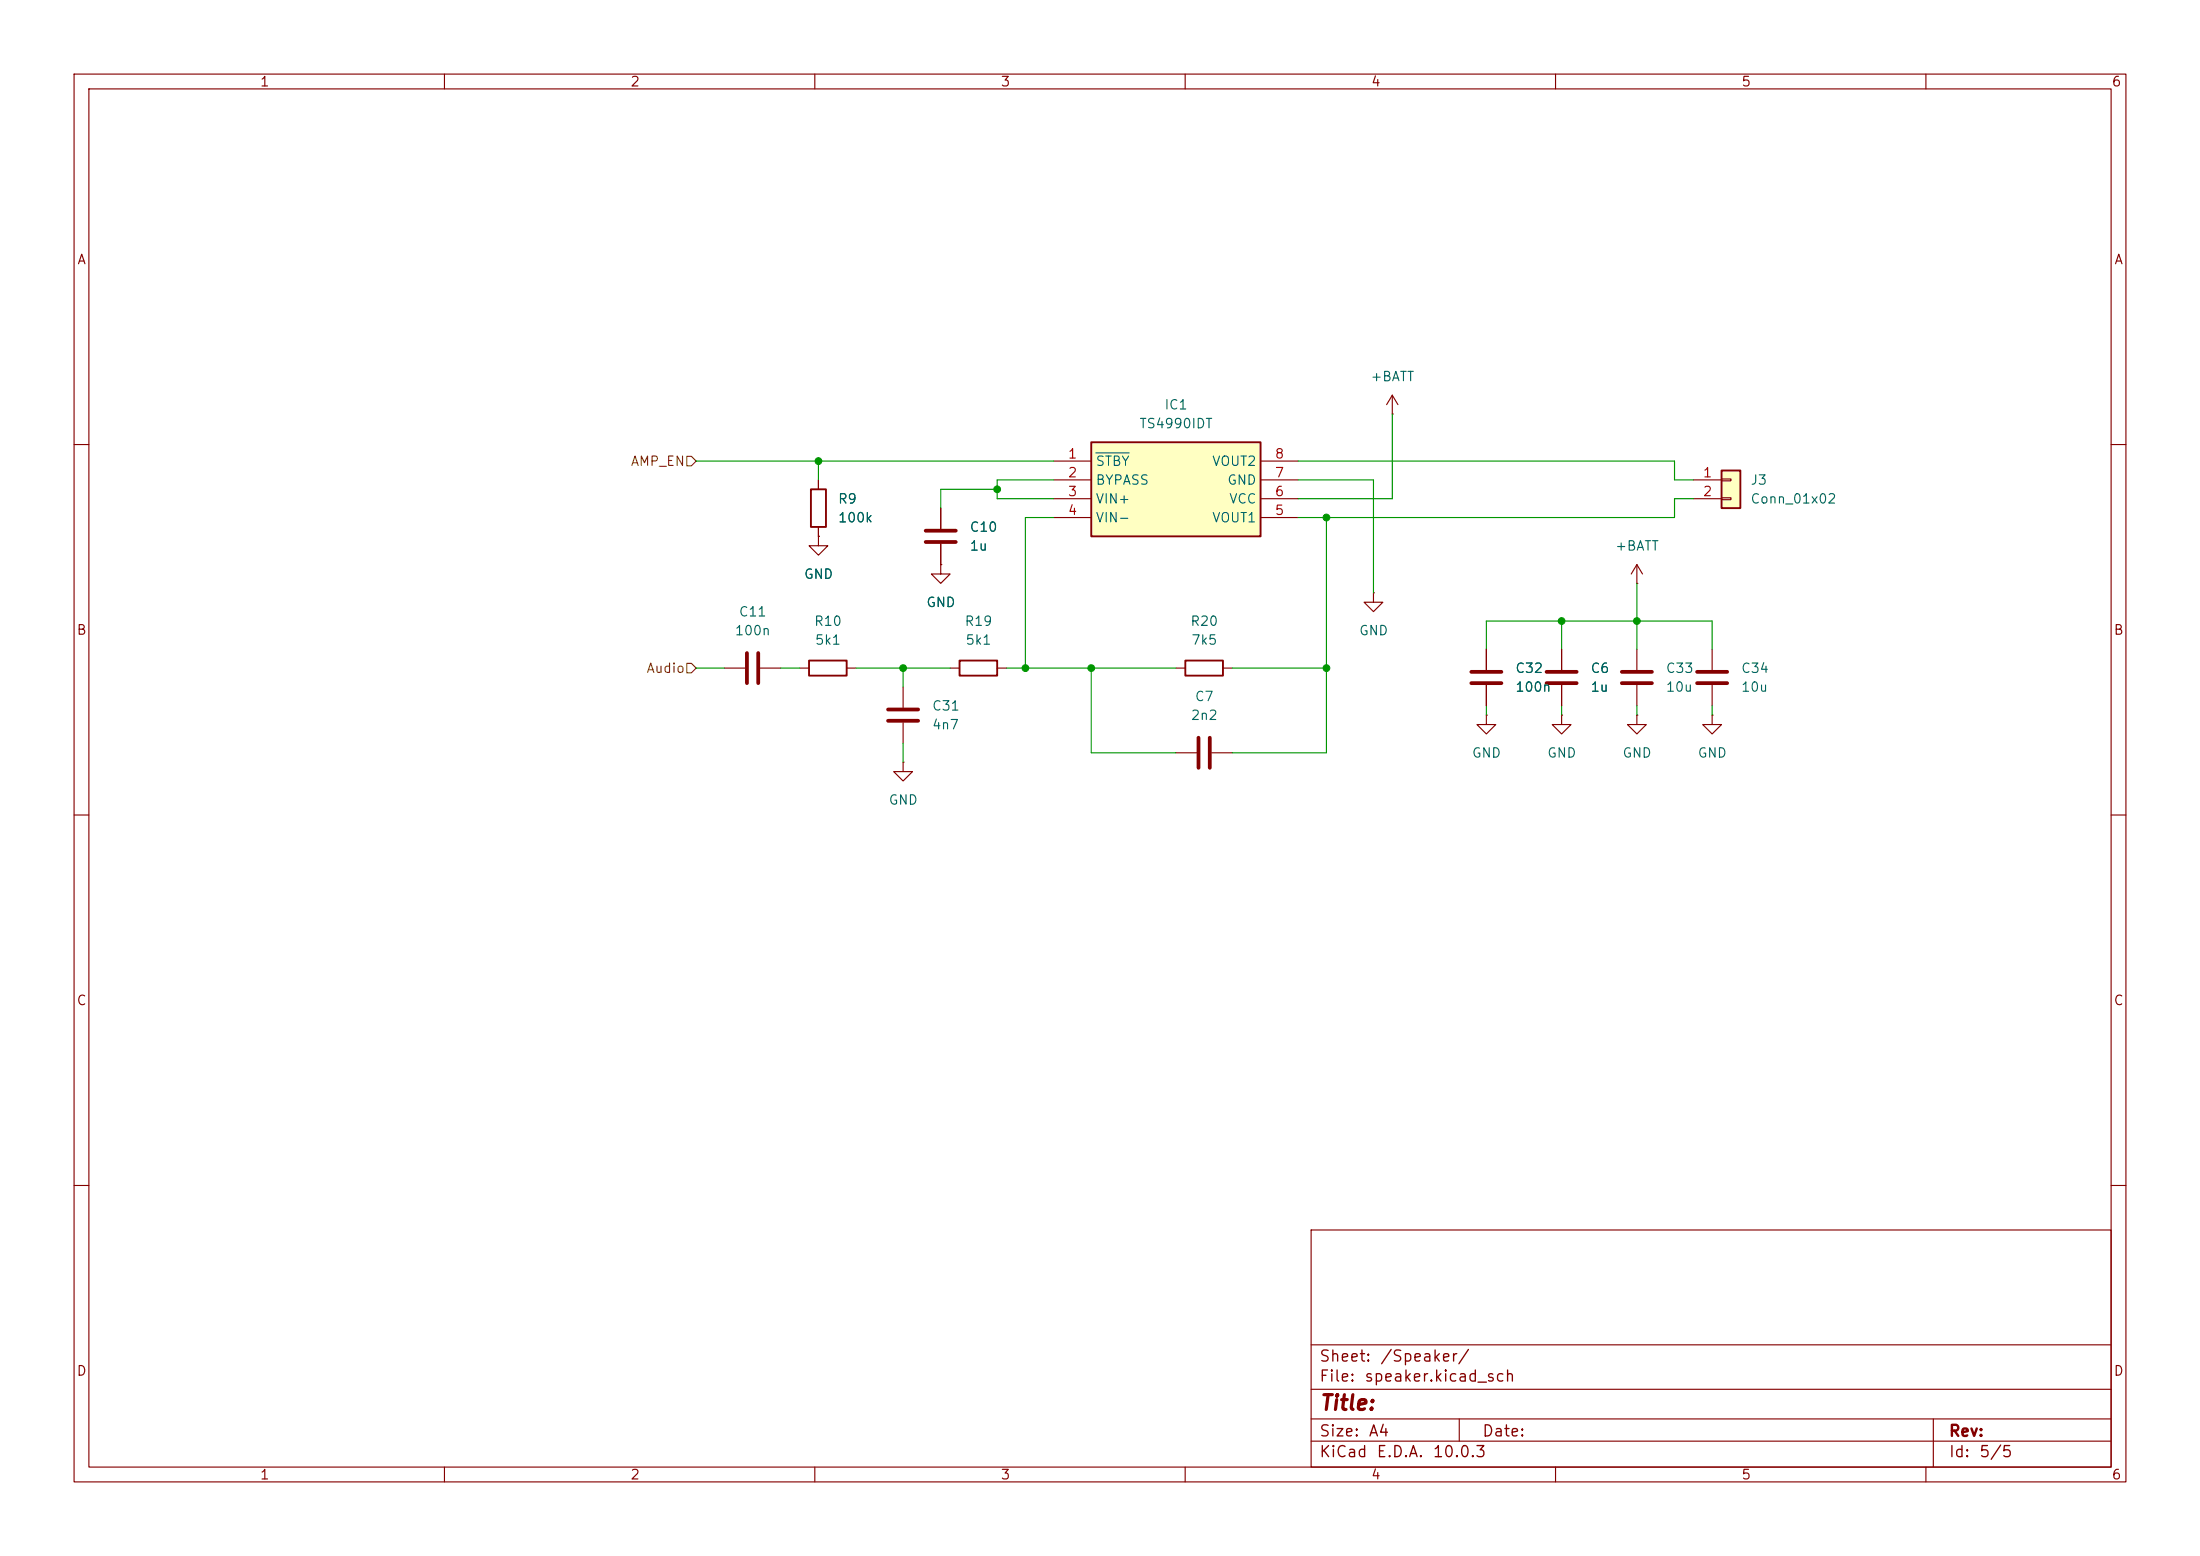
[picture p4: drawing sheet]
<svg xmlns="http://www.w3.org/2000/svg" width="297mm" height="210mm" viewBox="0 0 297 210" stroke-linecap="round" stroke-linejoin="round" font-family="sans-serif">
<g fill="none" stroke="#840000" stroke-width=".15">
<path d="M10 10h277v190h-277zM12 12h273v186h-273zM60 10v2M110 10v2M160 10v2M210 10v2M260 10v2M10 60h2M221 78.7h.1M221 76.2l-.8 1.3M221 76.2l.7 1.3M221 76.2v2.5"/>
<path d="M285 60h2M221 96.5v1.3h1.2l-1.2 1.3-1.3-1.3h1.3M221 96.5h.1M221 87.6v2.8M221 92.5v2.8M231.1 96.5v1.3h1.3l-1.3 1.3-1.2-1.3h1.2M231.1 96.5h.1M10 110h2M285 110h2M10 160h2M177 166h108v32h-108zM285 160h2"/>
<path d="M60 198v2M110 198v2M160 198v2M177 194.5h108M177 191.5h108M177 187.5h108M177 181.5h108M197 191.5v3M210 198v2M260 198v2M261 191.5v6.5"/>
</g>
<path d="M218.9 92.2h4.1M218.9 90.7h4.1" fill="none" stroke="#840000" stroke-width=".51"/>
<path d="M147.3 59.7h22.9v12.7h-22.9z" fill="#ffffc2"/>
<path d="M147.3 59.7h22.9v12.7h-22.9zM160 89.2h5.1v2h-5.1z" fill="none" stroke="#840000" stroke-width=".25"/>
<g fill="none" stroke="#840000" stroke-width=".15">
<path d="M188 55.9h.1M188 53.3l-.8 1.3M188 53.3l.7 1.3M188 53.3v2.6M142.2 62.2h5.1M142.2 64.8h5.1M142.2 67.3h5.1M142.2 69.9h5.1M170.2 62.2h5.1M170.2 64.8h5.1M170.2 67.3h5.1M170.2 69.9h5.1"/>
<path d="M158.7 90.2h1.3M165.1 90.2h1.3M185.4 80v1.3h1.3l-1.3 1.3-1.3-1.3h1.3M185.4 80h.1M200.7 96.5v1.3h1.2l-1.2 1.3-1.3-1.3h1.3M200.7 96.5h.1M200.7 87.6v2.8M200.7 92.5v2.8M210.8 96.5v1.3h1.3l-1.3 1.3-1.3-1.3h1.3M210.8 96.5h.1M210.8 87.6v2.8M210.8 92.5v2.8"/>
<path d="M231.1 87.6v2.8M231.1 92.5v2.8M158.7 101.6h2.8M163.6 101.6h2.8"/>
</g>
<path d="M148 61.1h4.4" fill="none" stroke="#006464" stroke-width=".15"/>
<path d="M161.8 99.6v4M163.3 99.6v4M198.6 92.2h4.1M198.6 90.7h4.1M208.8 92.2h4.1M208.8 90.7h4.1M229.1 92.2h4.1M229.1 90.7h4.1" fill="none" stroke="#840000" stroke-width=".51"/>
<path d="M232.4 63.5h2.5v5.1h-2.5z" fill="#ffffc2"/>
<path d="M109.5 66h2v5.1h-2zM232.4 63.5h2.5v5.1h-2.5zM109.2 89.2h5.1v2h-5.1zM129.5 89.2h5.1v2h-5.1z" fill="none" stroke="#840000" stroke-width=".25"/>
<g fill="none" stroke="#840000" stroke-width=".15">
<path d="M110.5 72.4v1.3h1.3l-1.3 1.2-1.3-1.2h1.3M110.5 72.4h.1M110.5 64.8v1.2M110.5 71.1v1.3M127 76.2v1.3h1.3l-1.3 1.2-1.3-1.2h1.3M127 76.2h.1M127 68.6v2.8M127 73.4v2.8M228.6 64.8h3.8M228.6 67.3h3.8M232.4 64.6h1.3v.3h-1.3zM232.4 67.2h1.3v.2h-1.3z"/>
<path d="M97.8 90.2h2.8M102.6 90.2h2.8M107.9 90.2h1.3M114.3 90.2h1.3M121.9 92.7v2.8M121.9 97.5v2.8M128.3 90.2h1.2M134.6 90.2h1.3M200.7 87.6v2.8M200.7 92.5v2.8M210.8 87.6v2.8M210.8 92.5v2.8"/>
<path d="M121.9 102.9v1.2h1.3l-1.3 1.3-1.3-1.3h1.3M121.9 102.9h.1"/>
</g>
<path d="M125 73.2h4M125 71.6h4M100.8 88.1v4.1M102.4 88.1v4.1M119.9 97.3h4.1M119.9 95.8h4.1" fill="none" stroke="#840000" stroke-width=".51"/>
<path d="M92.7 61.6h.6l.7 .6-.7 .7h-.6zM92.7 89.5h.6l.7 .7-.7 .6h-.6z" fill="none" stroke="#725600" stroke-width=".15"/>
<g fill="none" stroke="#009600" stroke-width=".15">
<path d="M188 55.9v11.4h-12.7M94 62.2h48.2M110.5 62.2v2.6M134.6 66h-7.6v2.6M142.2 69.9h-3.8v20.3M142.2 64.8h-7.6v2.5h7.6M175.3 62.2h50.8v2.6h2.5M175.3 64.8h10.1v15.2M179.1 69.9v31.7h-12.7M221 78.7v8.9M228.6 67.3h-2.5v2.6h-50.8M94 90.2h3.8"/>
<path d="M105.4 90.2h2.5M115.6 90.2h12.7M121.9 90.2v2.5M135.9 90.2h22.8M147.3 90.2v11.4h11.4M166.4 90.2h12.7M200.7 87.6v-3.8h30.4v3.8M200.7 95.3v1.2M210.8 83.8v3.8M210.8 95.3v1.2M221 95.3v1.2M231.1 95.3v1.2"/>
<path d="M121.9 100.3v2.6"/>
</g>
<g fill="#009600" stroke="#009600" stroke-width=".14">
<circle cx="134.6" cy="66" r=".46"/>
<circle cx="147.3" cy="90.2" r=".46"/>
<circle cx="138.4" cy="90.2" r=".46"/>
<circle cx="179.1" cy="90.2" r=".46"/>
<circle cx="179.1" cy="69.9" r=".46"/>
<circle cx="221" cy="83.8" r=".46"/>
<circle cx="210.8" cy="83.8" r=".46"/>
<circle cx="121.9" cy="90.2" r=".46"/>
<circle cx="110.5" cy="62.2" r=".46"/>
</g>
<text font-size="2" fill="#840000" x="178" y="190.8">Title:</text>
<g font-size="1.5" fill="#840000">
<text x="178" y="184.2">Sheet:</text>
<text x="186.2" y="184.2">/Speaker/</text>
<text x="178" y="186.9">File:</text>
<text x="184.1" y="186.9">speaker.kicad_sch</text>
<text x="178" y="197.1">KiCad</text>
<text x="178" y="194.3">Size:</text>
<text x="184.7" y="194.3">A4</text>
<text x="185.7" y="197.1">E.D.A.</text>
<text x="193.3" y="197.1">10.0.3</text>
<text x="200" y="194.3">Date:</text>
<text x="263" y="194.3">Rev:</text>
<text x="263" y="197.1">Id:</text>
<text x="267.1" y="197.1">5/5</text>
</g>
<g font-size="1.3" fill="#840000">
<text x="35" y="12">1</text>
<text x="85" y="12">2</text>
<text x="135" y="12">3</text>
<text x="185" y="12">4</text>
<text x="235" y="12">5</text>
<text x="285" y="12">6</text>
<text x="10.3" y="36">A</text>
<text x="285.3" y="36">A</text>
<text x="10.3" y="86">B</text>
<text x="285.3" y="86">B</text>
<text x="10.3" y="136">C</text>
<text x="285.3" y="136">C</text>
<text x="10.3" y="186">D</text>
<text x="285.3" y="186">D</text>
<text x="35" y="200">1</text>
<text x="85" y="200">2</text>
<text x="135" y="200">3</text>
<text x="185" y="200">4</text>
<text x="235" y="200">5</text>
<text x="285" y="200">6</text>
</g>
<g font-size="1.3" fill="#006464">
<text x="184.9" y="51.8">+BATT</text>
<text x="153.7" y="58.1">TS4990IDT</text>
<text x="157.1" y="55.6">IC1</text>
<text x="147.8" y="63.2">STBY</text>
<text x="147.8" y="65.7">BYPASS</text>
<text x="163.5" y="63.2">VOUT2</text>
<text x="165.6" y="65.7">GND</text>
<text x="236.2" y="65.7">J3</text>
<text x="113" y="68.3">R9</text>
<text x="113" y="70.8">100k</text>
<text x="147.8" y="68.3">VIN+</text>
<text x="147.8" y="70.8">VIN-</text>
<text x="163.5" y="70.8">VOUT1</text>
<text x="165.8" y="68.3">VCC</text>
<text x="236.2" y="68.3">Conn_01x02</text>
<text x="130.8" y="74.6">1u</text>
<text x="130.8" y="72.1">C10</text>
<text x="217.9" y="74.6">+BATT</text>
<text x="99.7" y="83.5">C11</text>
<text x="108.5" y="78.4">GND</text>
<text x="125" y="82.3">GND</text>
<text x="99.1" y="86.1">100n</text>
<text x="109.8" y="84.8">R10</text>
<text x="109.9" y="87.3">5k1</text>
<text x="130.1" y="84.8">R19</text>
<text x="130.3" y="87.3">5k1</text>
<text x="160.6" y="84.8">R20</text>
<text x="160.7" y="87.3">7k5</text>
<text x="183.4" y="86.1">GND</text>
<text x="161.2" y="95">C7</text>
<text x="204.5" y="93.7">100n</text>
<text x="204.5" y="91.1">C32</text>
<text x="214.6" y="91.1">C6</text>
<text x="214.6" y="93.7">1u</text>
<text x="224.8" y="91.1">C33</text>
<text x="224.8" y="93.7">10u</text>
<text x="235" y="91.1">C34</text>
<text x="235" y="93.7">10u</text>
<text x="125.7" y="96.2">C31</text>
<text x="125.7" y="98.8">4n7</text>
<text x="160.7" y="97.5">2n2</text>
<text x="198.6" y="102.6">GND</text>
<text x="208.8" y="102.6">GND</text>
<text x="218.9" y="102.6">GND</text>
<text x="229.1" y="102.6">GND</text>
<text x="119.9" y="108.9">GND</text>
</g>
<g font-size="1.3" fill="#725600">
<text x="85.1" y="63.2">AMP_EN</text>
<text x="87.2" y="91.1">Audio</text>
</g>
<g font-size="1.3" fill="#a90000">
<text x="144.1" y="62.2">1</text>
<text x="144.1" y="64.7">2</text>
<text x="172" y="64.7">7</text>
<text x="172" y="62.2">8</text>
<text x="229.8" y="64.7">1</text>
<text x="144.1" y="67.3">3</text>
<text x="144.1" y="69.8">4</text>
<text x="172" y="69.8">5</text>
<text x="172" y="67.3">6</text>
<text x="229.8" y="67.3">2</text>
</g>
</svg>
